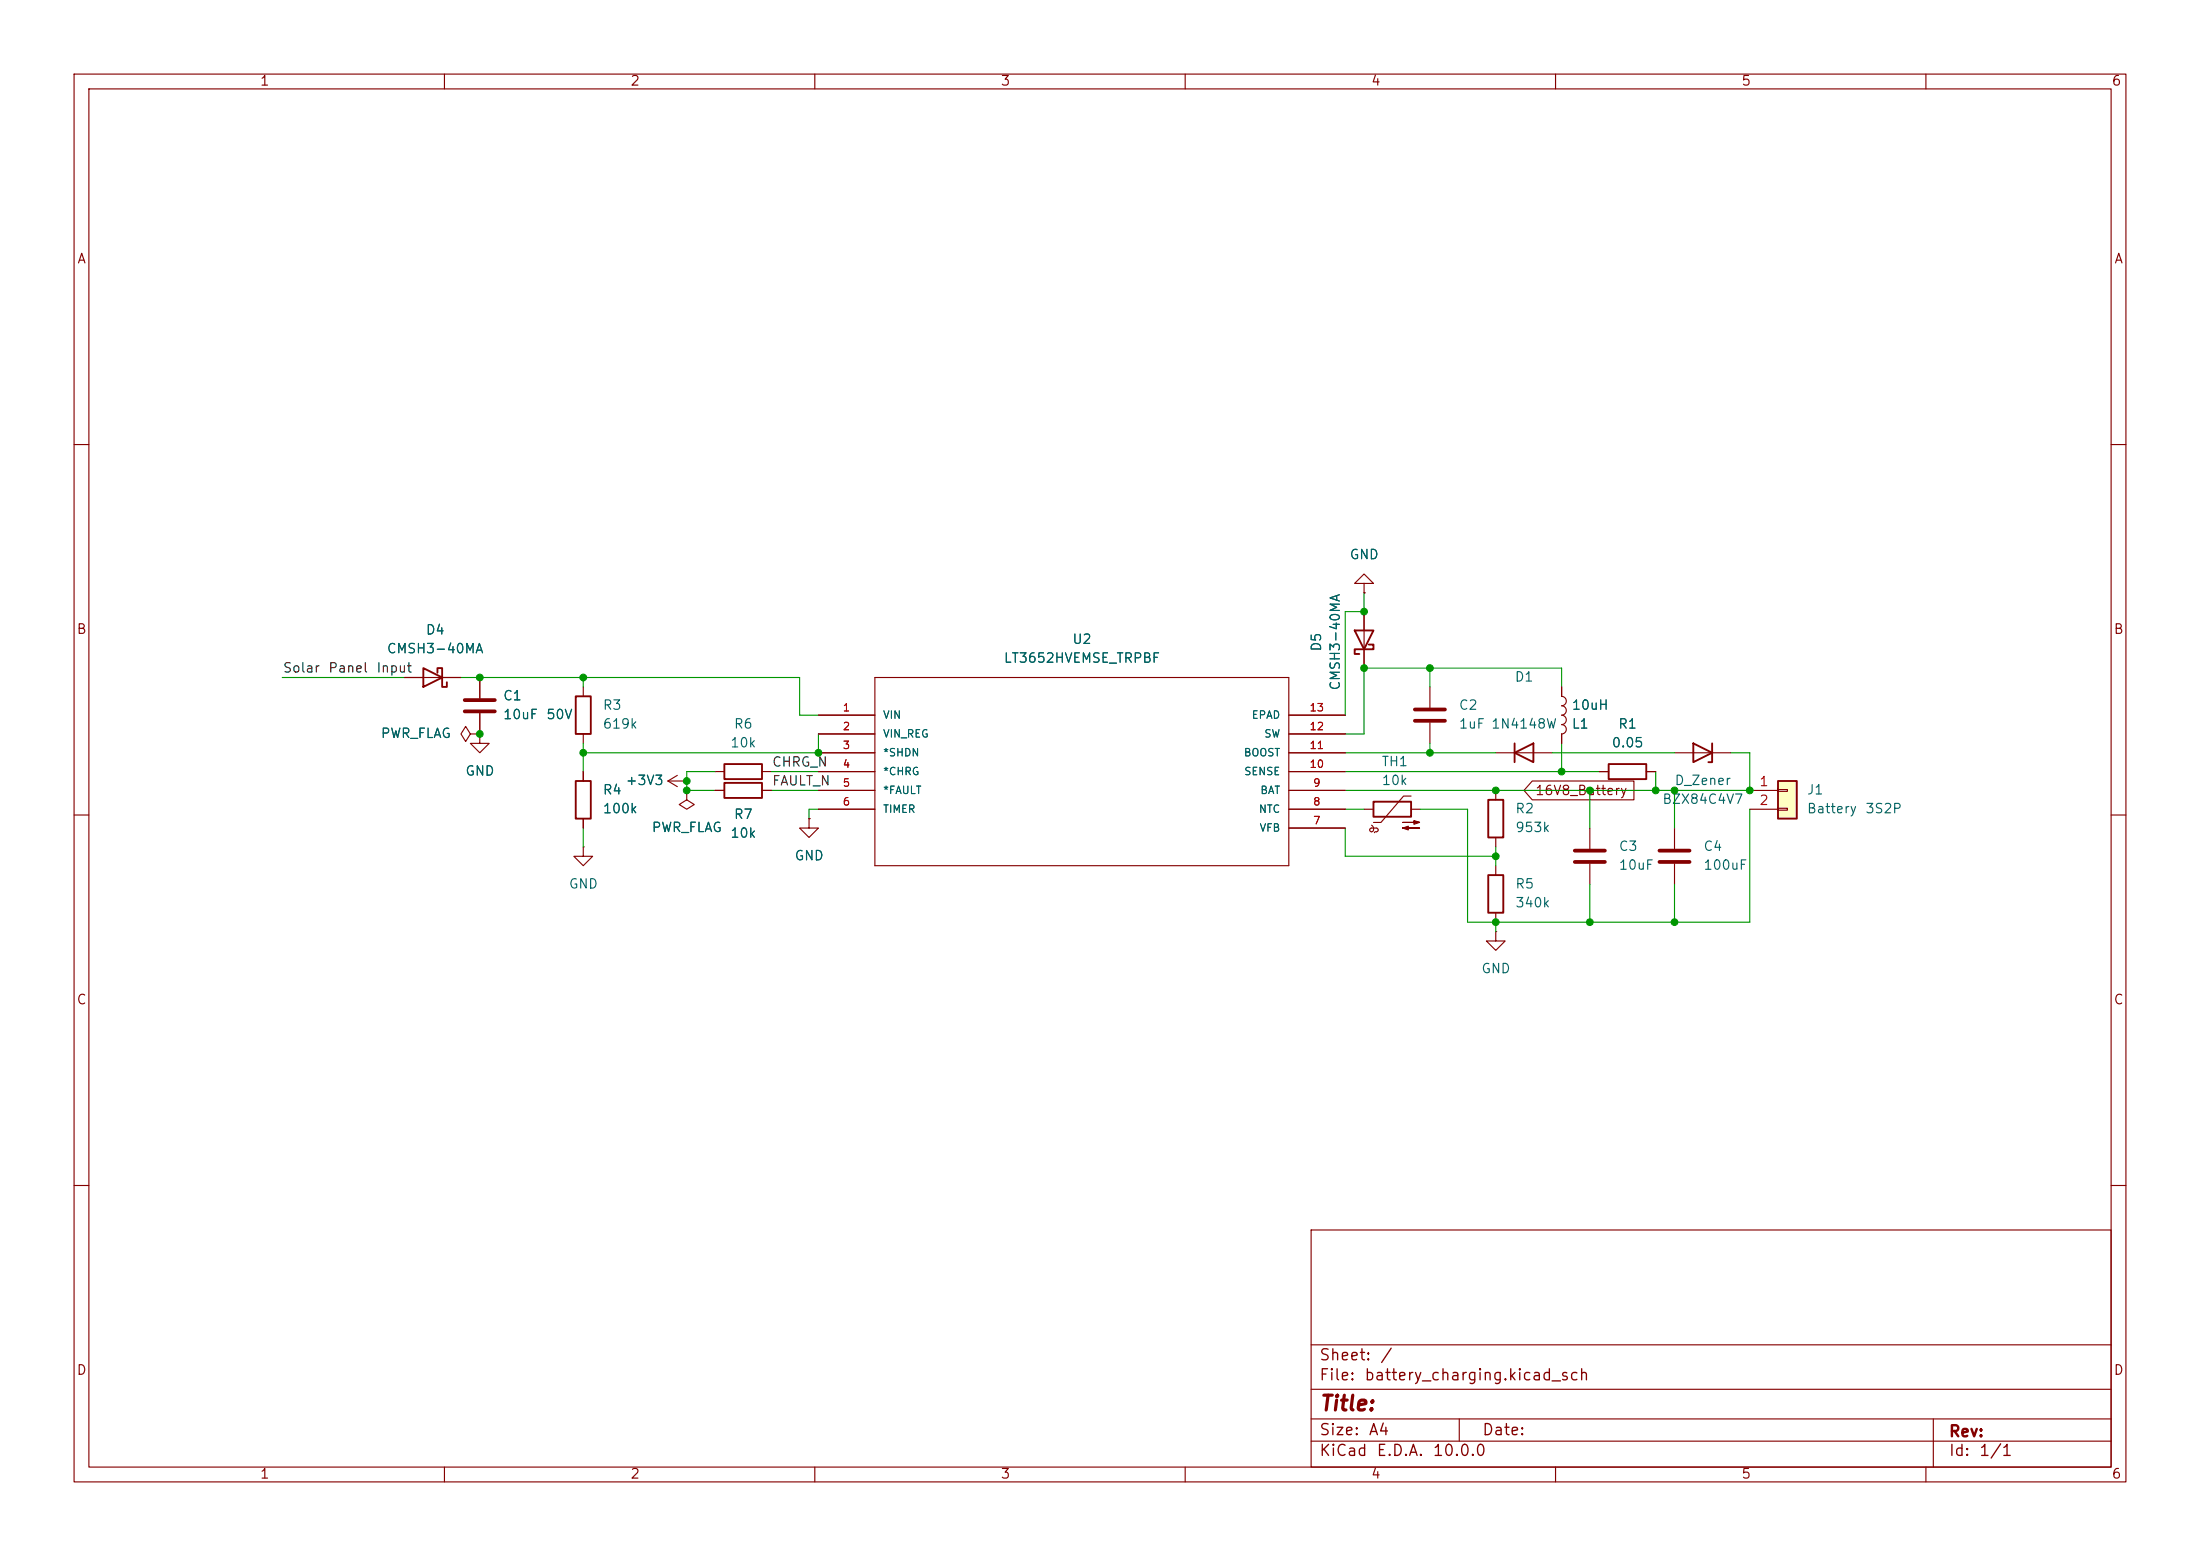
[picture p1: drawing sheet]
<svg xmlns="http://www.w3.org/2000/svg" width="297mm" height="210mm" viewBox="0 0 297 210" stroke-linecap="round" stroke-linejoin="round" font-family="sans-serif">
<g fill="none" stroke="#840000" stroke-width=".15">
<path d="M10 10h277v190h-277zM12 12h273v186h-273zM60 10v2M110 10v2M160 10v2M210 10v2M260 10v2M10 60h2M184.1 78.7h-1.2l1.2-1.2 1.3 1.2h-1.3v1.3M285 60h2M54.6 91.4h7.6M63.5 99.1l-.6-1.1-.7 1.1 .7 1 .6-1h1.3"/>
<path d="M64.8 99.1h.1M64.8 99.1v1.2h1.2l-1.2 1.3-1.3-1.3h1.3M64.8 91.4v2.8M64.8 96.3v2.8M78.7 92.7v1.3M78.7 99.1v1.2M110.5 96.5h7.6M110.5 99.1h7.6M118.1 91.4h55.9v25.4h-55.9zM174 96.5h7.6M174 99.1h7.6M184.1 80h.1"/>
<path d="M184.1 82.6v7.6M193 92.7v2.8M193 97.5v2.8M210.8 97.8a.63 .63 0 0 1 .6 .6 .63 .63 0 0 1-.6 .7v1.2M210.8 92.7v1.3a.64 .64 0 0 1 .6 .6 .64 .64 0 0 1-.6 .7 .64 .64 0 0 1 .6 .6 .64 .64 0 0 1-.6 .6 .63 .63 0 0 1 .6 .7 .63 .63 0 0 1-.6 .6M10 110h2M78.7 114.3v1.3h1.3l-1.3 1.2-1.2-1.2h1.2M78.7 114.3h.1M78.7 104.1v1.3M78.7 110.5v1.3M90.2 105.4l1.2 .8M90.2 105.4h2.5"/>
<path d="M91.4 104.6l-1.2 .8M92.7 106.7v1.3l1 .6-1 .6-1-.6 1-.6M92.7 106.7h.1M92.7 105.4h.1M96.5 104.1h1.3M96.5 106.7h1.3M102.9 104.1h1.2M102.9 106.7h1.2M109.2 110.5v1.3h-1.3l1.3 1.2 1.3-1.2h-1.3M109.2 110.5h.1M110.5 101.6h7.6M110.5 104.1h7.6"/>
<path d="M110.5 106.7h7.6M110.5 109.2h7.6M174 101.6h7.6M174 104.1h7.6M174 106.7h7.6M174 109.2h7.6M174 111.8h7.6M184.1 109.2h1.3M185.2 111.4a.44 .44 0 0 1 .3 .5 .44 .44 0 0 1-.4 .4l-.2-.3 .1-.2h.8h.2l.1 .2-.3 .3M185.8 112.3h-.2l-.1 .1M190.5 107.4h-1l-3.1 3.6h-1M190.5 109.2h1.3"/>
<path d="M201.9 101.6h7.6M201.9 106.7v1.3M201.9 113v1.3M201.9 116.8v1.3M214.6 111.8v2.8M214.6 116.6v2.8M215.9 104.1h1.3M222.2 104.1h1.3M226.1 111.8v2.8M226.1 116.6v2.8M285 110h2M201.9 125.7v1.3h1.3l-1.3 1.3-1.2-1.3h1.2"/>
<path d="M201.9 125.7h.1M201.9 123.2v1.3M10 160h2M177 166h108v32h-108zM285 160h2M60 198v2M110 198v2M160 198v2M177 194.5h108M177 191.5h108M177 187.5h108M177 181.5h108"/>
<path d="M197 191.5v3M210 198v2M260 198v2M261 191.5v6.5"/>
</g>
<g fill="none" stroke="#840000" stroke-width=".25">
<path d="M57.1 90.2l2.6 1.2-2.6 1.3zM59.1 90.8v-.6h.6v2.5h.6v-.6M77.7 94h2.1v5.1h-2.1zM182.9 85.1h2.5l-1.3 2.5zM184.8 87h.6v.6h-2.5v.7h.6M77.7 105.4h2.1v5.1h-2.1zM97.8 105.7h5.1v2h-5.1zM97.8 103.1h5.1v2.1h-5.1zM185.4 108.2h5.1v2h-5.1zM200.9 108h2v5h-2zM200.9 118.1h2v5.1h-2zM204.5 101.6l2.5-1.3v2.6z"/>
<path d="M204.5 100.3v2.6M217.2 103.1h5v2.1h-5z"/>
</g>
<path d="M62.7 94.5h4.1M62.7 96h4.1M191 95.8h4.1M191 97.3h4.1M212.6 114.8h4.1M212.6 116.3h4.1M224 114.8h4.1M224 116.3h4.1" fill="none" stroke="#840000" stroke-width=".51"/>
<g fill="#840000" stroke="#840000" stroke-width=".15">
<path d="M189.4 111.8l.7-.3v.5l-.7-.2h2.2z"/>
<path d="M189.4 111h2.2l-.7 .3v-.6l.7 .3z"/>
</g>
<path d="M240 105.4h2.6v5.1h-2.6z" fill="#ffffc2"/>
<path d="M228.6 100.3l2.5 1.3-2.5 1.3zM231.1 100.3v2.6h-.5M240 105.4h2.6v5.1h-2.6z" fill="none" stroke="#840000" stroke-width=".25"/>
<g fill="none" stroke="#840000" stroke-width=".15">
<path d="M54.6 91.4h2.5M59.7 91.4h2.5M64.8 99.1h.1M64.8 91.4v2.8M64.8 96.3v2.8M110.5 96.5h7.6M110.5 99.1h7.6M174 96.5h7.6M174 99.1h7.6M184.1 80h.1M184.1 82.6v2.5M184.1 87.6v2.6"/>
<path d="M210.8 92.7v1.3M210.8 99.1v1.2M78.7 104.1v1.3M78.7 110.5v1.3M92.7 106.7h.1M92.7 105.4h.1M96.5 106.7h1.3M102.9 106.7h1.2M109.2 110.5h.1M110.5 106.7h7.6M110.5 109.2h7.6M110.5 101.6h7.6"/>
<path d="M110.5 104.1h7.6M174 106.7h7.6M174 109.2h7.6M174 101.6h7.6M174 104.1h7.6M174 111.8h7.6M206.9 105.4h13.7v2.6h-13.7l-1.2-1.3zM215.9 104.1h1.3M222.2 104.1h1.3M226.1 101.6h7.6M236.2 106.7h3.8M236.2 109.2h3.8"/>
<path d="M240 106.6h1.3v.2h-1.3zM240 109.1h1.3v.2h-1.3z"/>
</g>
<g fill="none" stroke="#009600" stroke-width=".15">
<path d="M38.1 91.4h16.5M62.2 91.4h45.7v5.1h2.6M78.7 91.4v1.3M110.5 99.1v2.5h-31.8M184.1 80v2.6h-2.5v13.9M193 90.2v2.5M210.8 92.7v-2.5h-26.7v8.9h-2.5M78.7 100.3v3.8M78.7 111.8v2.5M96.5 104.1h-3.8v2.6h3.8M104.1 106.7h6.4M104.1 104.1h6.4"/>
<path d="M110.5 109.2h-1.3v1.3M181.6 101.6h20.3M181.6 109.2h2.5M181.6 104.1h34.3M181.6 111.8v3.8h20.3M191.8 109.2h6.3v15.3h38.1v-15.3M193 100.3v1.3M201.9 114.3v2.5M209.5 101.6h16.6M210.8 100.3v3.8M214.6 106.7v5.1M214.6 119.4v5.1"/>
<path d="M223.5 104.1v2.6M226.1 106.7v5.1M226.1 119.4v5.1M233.7 101.6h2.5v5.1h-54.6M201.9 124.5v1.2"/>
</g>
<g fill="#009600" stroke="#009600" stroke-width=".14">
<circle cx="78.7" cy="101.6" r=".46"/>
<circle cx="78.7" cy="91.4" r=".46"/>
<circle cx="92.7" cy="106.7" r=".46"/>
<circle cx="92.7" cy="105.4" r=".46"/>
<circle cx="64.8" cy="91.4" r=".46"/>
<circle cx="64.8" cy="99.1" r=".46"/>
<circle cx="110.5" cy="101.6" r=".46"/>
<circle cx="184.1" cy="90.2" r=".46"/>
<circle cx="184.1" cy="82.6" r=".46"/>
<circle cx="193" cy="90.2" r=".46"/>
<circle cx="193" cy="101.6" r=".46"/>
<circle cx="214.6" cy="124.5" r=".46"/>
<circle cx="226.1" cy="124.5" r=".46"/>
<circle cx="201.9" cy="124.5" r=".46"/>
<circle cx="210.8" cy="104.1" r=".46"/>
<circle cx="201.9" cy="115.6" r=".46"/>
<circle cx="236.2" cy="106.7" r=".46"/>
<circle cx="226.1" cy="106.7" r=".46"/>
<circle cx="223.5" cy="106.7" r=".46"/>
<circle cx="214.6" cy="106.7" r=".46"/>
<circle cx="201.9" cy="106.7" r=".46"/>
</g>
<text font-size="2" fill="#840000" x="178" y="190.9">Title:</text>
<g font-size="1.5" fill="#840000">
<text x="178" y="184">Sheet:</text>
<text x="186.2" y="184">/</text>
<text x="178" y="186.7">File:</text>
<text x="184.1" y="186.7">battery_charging.kicad_sch</text>
<text x="178" y="196.9">KiCad</text>
<text x="178" y="194.1">Size:</text>
<text x="184.7" y="194.1">A4</text>
<text x="185.7" y="196.9">E.D.A.</text>
<text x="193.3" y="196.9">10.0.0</text>
<text x="200" y="194.1">Date:</text>
<text x="263" y="194.3">Rev:</text>
<text x="263" y="196.9">Id:</text>
<text x="267.1" y="196.9">1/1</text>
</g>
<g font-size="1.3" fill="#840000">
<text x="35" y="11.9">1</text>
<text x="85" y="11.9">2</text>
<text x="135" y="11.9">3</text>
<text x="185" y="11.9">4</text>
<text x="235" y="11.9">5</text>
<text x="285" y="11.9">6</text>
<text x="10.3" y="35.9">A</text>
<text x="285.3" y="35.9">A</text>
<text x="10.3" y="85.9">B</text>
<text x="285.3" y="85.9">B</text>
<text x="207.2" y="107.6">16V8_Battery</text>
<text x="10.3" y="135.9">C</text>
<text x="285.3" y="135.9">C</text>
<text x="10.3" y="185.9">D</text>
<text x="285.3" y="185.9">D</text>
<text x="35" y="199.9">1</text>
<text x="85" y="199.9">2</text>
<text x="135" y="199.9">3</text>
<text x="185" y="199.9">4</text>
<text x="235" y="199.9">5</text>
<text x="285" y="199.9">6</text>
</g>
<g font-size="1.3" fill="#006464">
<text x="182.1" y="75.8">GND</text>
<text x="52.1" y="88.5">CMSH3-40MA</text>
<text x="57.4" y="86">D4</text>
<text x="135.4" y="89.8">LT3652HVEMSE_TRPBF</text>
<text x="144.7" y="87.2">U2</text>
<text x="178.7" y="88" transform="rotate(-90 178.7 88)">D5</text>
<text x="67.8" y="94.8">C1</text>
<text x="181.2" y="93.3" transform="rotate(-90 181.2 93.3)">CMSH3-40MA</text>
<text x="204.4" y="92.3">D1</text>
<text x="51.3" y="99.9">PWR_FLAG</text>
<text x="67.8" y="97.4">10uF</text>
<text x="73.7" y="97.4">50V</text>
<text x="81.3" y="96.1">R3</text>
<text x="81.3" y="98.7">619k</text>
<text x="98.5" y="101.2">10k</text>
<text x="99" y="98.7">R6</text>
<text x="196.9" y="96.1">C2</text>
<text x="196.9" y="98.7">1uF</text>
<text x="201.2" y="98.7">1N4148W</text>
<text x="212.1" y="96.1">10uH</text>
<text x="212.1" y="98.7">L1</text>
<text x="217.5" y="101.2">0.05</text>
<text x="218.4" y="98.7">R1</text>
<text x="62.7" y="105">GND</text>
<text x="81.3" y="107.5">R4</text>
<text x="84.4" y="106.3">+3V3</text>
<text x="186.4" y="103.7">TH1</text>
<text x="186.5" y="106.3">10k</text>
<text x="226" y="106.3">D_Zener</text>
<text x="243.8" y="107.5">J1</text>
<text x="81.3" y="110.1">100k</text>
<text x="87.9" y="112.6">PWR_FLAG</text>
<text x="98.5" y="113.4">10k</text>
<text x="99" y="110.8">R7</text>
<text x="204.5" y="110.1">R2</text>
<text x="204.5" y="112.6">953k</text>
<text x="224.3" y="108.8">BZX84C4V7</text>
<text x="243.8" y="110.1">Battery</text>
<text x="251.7" y="110.1">3S2P</text>
<text x="107.2" y="116.4">GND</text>
<text x="218.4" y="115.2">C3</text>
<text x="218.4" y="117.7">10uF</text>
<text x="229.9" y="115.2">C4</text>
<text x="229.9" y="117.7">100uF</text>
<text x="76.7" y="120.2">GND</text>
<text x="204.5" y="120.2">R5</text>
<text x="204.5" y="122.8">340k</text>
<text x="199.9" y="131.7">GND</text>
</g>
<g font-size="1.3" fill="#0f0f0f">
<text x="38.1" y="91.1">Solar</text>
<text x="44.2" y="91.1">Panel</text>
<text x="50.7" y="91.1">Input</text>
<text x="104.1" y="106.3">FAULT_N</text>
<text x="104.1" y="103.8">CHRG_N</text>
</g>
<g font-size="1.3" fill="#a90000">
<text x="237.4" y="106.4">1</text>
<text x="237.4" y="109">2</text>
</g>
<g font-size="1" fill="#a90000">
<text x="113.7" y="96.3">1</text>
<text x="113.7" y="98.8">2</text>
<text x="113.7" y="101.3">3</text>
<text x="176.7" y="101.3">11</text>
<text x="176.7" y="98.8">12</text>
<text x="176.7" y="96.3">13</text>
<text x="113.7" y="103.9">4</text>
<text x="113.7" y="106.4">5</text>
<text x="176.7" y="103.9">10</text>
<text x="177.2" y="106.4">9</text>
<text x="113.7" y="109">6</text>
<text x="177.2" y="111.5">7</text>
<text x="177.2" y="109">8</text>
</g>
<g font-size="1" fill="#006464">
<text x="119.1" y="97.3">VIN</text>
<text x="119.1" y="99.8">VIN_REG</text>
<text x="168.9" y="97.3">EPAD</text>
<text x="170.6" y="99.8">SW</text>
<text x="119.1" y="102.3">*SHDN</text>
<text x="119.1" y="104.9">*CHRG</text>
<text x="119.1" y="107.4">*FAULT</text>
<text x="167.8" y="102.3">BOOST</text>
<text x="167.9" y="104.9">SENSE</text>
<text x="170.1" y="107.4">BAT</text>
<text x="119.1" y="110">TIMER</text>
<text x="169.9" y="110">NTC</text>
<text x="170" y="112.5">VFB</text>
</g>
</svg>
